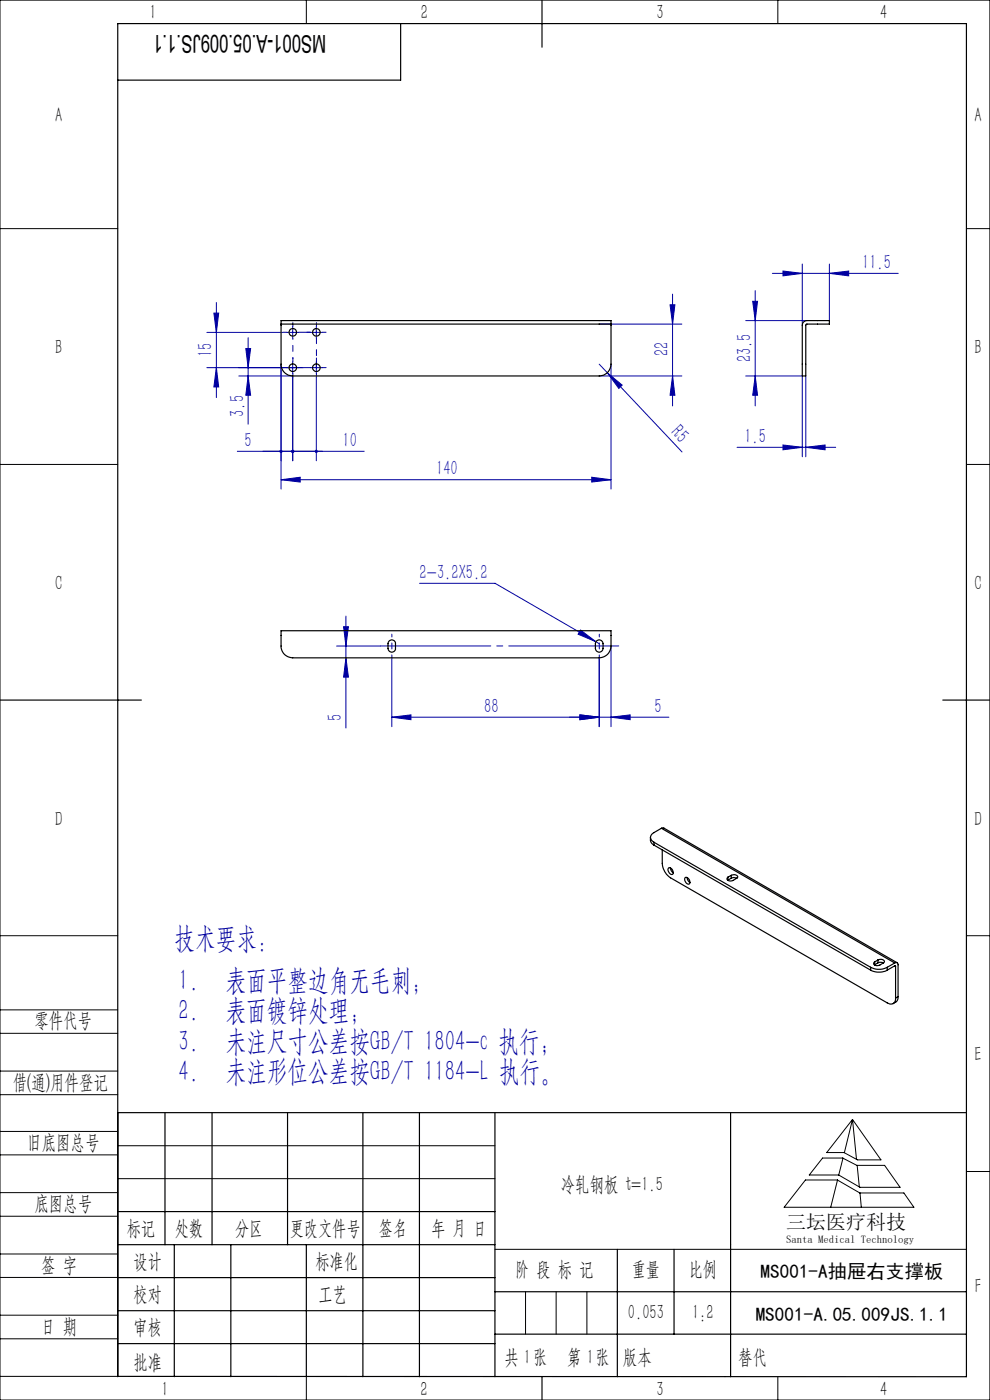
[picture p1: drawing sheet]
<svg xmlns="http://www.w3.org/2000/svg" width="210mm" height="297mm" viewBox="0 0 210 297" stroke-linecap="round" stroke-linejoin="round" font-family="sans-serif">
<g fill="none" stroke="#0000a0" stroke-width=".21">
<path d="M163.8 58h26.7M166.1 57.5l4.1 .5-4.1 .5zM170.2 56v13M175.9 58l4.1-.5v1zM175.9 56v12M43.9 70.5h16.1M43.9 78h20.5M45.4 66.4h1l-.5 4.1zM45.9 78l.5 4.1h-1zM45.9 64.2v20.1M50.7 79.8h11.4M52.1 73.9h1.1l-.6 4.1z"/>
<path d="M52.6 79.8l.6 4.1h-1.1zM52.6 71.6v18.4M59.6 77.3v26.4M60.9 70.5h2.5M62.1 69.2v2.6M62.1 76.8v2.5M65.9 70.5h2.5M65.9 78h2.5M67.1 69.2v2.6M67.1 76.8v2.5M127.1 79.8h17.5M127.1 68.8h17.5"/>
<path d="M127.1 77.3l17.6 18.6M128.8 79.1l3.2 2.6-.7 .7zM129.6 77.3v26.4M142.1 64.7h1.1l-.5 4.1zM142.7 79.8l.5 4.1h-1.1zM142.7 62.4v23.7M158.2 79.8h12v17.1M158.2 68h13M159.7 63.9h1l-.5 4.1zM160.2 79.8l.5 4.1h-1zM160.2 61.7v24.4M170.9 79.8v17.1"/>
<path d="M50.3 95.7h27M62.1 80v17.8M67.1 80v17.8M156.4 94.9h20.9M166.1 94.4l4.1 .5-4.1 .5zM170.9 94.9l4.1-.5v1zM59.6 101.8l4.1-.6v1.1zM59.6 101.8h70M125.5 101.2l4.1 .6-4.1 .5zM71.4 137.1h9.4M72.9 133h1l-.5 4.1zM73.4 130.7v23.7"/>
<path d="M73.4 139.6l.5 4h-1zM83.1 139.6v14.6M89 123.8h16l21.4 12.3M123.2 133.7l3.2 2.4-3.8-1.6zM126.4 136.1l.7 .5M127.1 139.6v14.6M129.6 137.1v17.1M83.1 152.1l4.1-.4v1zM83.1 152.1h58.8M123 151.7l4.1 .4-4.1 .6zM129.6 152.1l4.1-.4v1z"/>
</g>
<g fill="none" stroke="#0000a0" stroke-width=".21" stroke-dasharray="30.5 1.3 1.3 1.3">
<path d="M60.9 78h-.8M60.9 70.5h-.8M62.1 76.7v-.8M62.1 79.2v.8M62.1 69.2v-.8M63.4 78h.8M63.4 70.5h2.4M65.9 70.5h-.8M65.9 78h-1.5M67.1 69.2v-.8M67.1 76.7v-.8M67.1 79.2v.8"/>
<path d="M68.4 70.5h.8M68.4 78h.8"/>
</g>
<path d="M67.1 71.7v6.2" fill="none" stroke="#0000a0" stroke-width=".21" stroke-dasharray="30.5 1.3 1.3 1.3" stroke-dashoffset="29.3"/>
<path d="M62.1 71.7v4.4" fill="none" stroke="#0000a0" stroke-width=".21" stroke-dasharray="30.5 1.3 1.3 1.3" stroke-dashoffset="30.2"/>
<path d="M83.1 134.5v5M127.1 134.5v5" fill="none" stroke="#0000a0" stroke-width=".21" stroke-dasharray="30.5 1.3 1.3 1.3" stroke-dashoffset="29.9"/>
<g fill="none" stroke="#000" stroke-width=".21">
<path d="M0 0h210v297h-210zM65 0v5M165 0v5M0 48.5h25M205 48.5h5M0 98.5h25M205 98.5h5M0 198.5h25M205 198.5h5M0 214.2h25M0 219.2h25M0 232.2h25"/>
<path d="M0 227.2h25M25 236v56h-25M180.8 237.5l6.1 8.6h-5l-2.9-1.6h-3.6zM180.8 237.5l-1.7 7M180.8 237.5l.9 8.5M0 245h25M0 240h25M0 258h25M0 253h25M25 243.1h80M25 250h80M170.9 250.3h6.7l4.8 2.8h9.3l2.2 3h-27.6z"/>
<path d="M174.5 245.7h4.3l3 1.5h5.8l3.3 4.7h-8.5l-4.5-2.6h-6.2zM177.7 250.3l-1.5 5.8M178.8 245.7l-.9 3.6M181.8 247.2l.5 4.6M182.4 253.1l.3 3M205 248.5h5M0 271h25M0 266h25M0 279h25M105 265h100M111.5 274v9M118 274v9"/>
<path d="M124.5 274v9M0 284h25M65 292.1v4.9M153.7 292h.1M165 292v5"/>
</g>
<g fill="none" stroke="#000" stroke-width=".25">
<path d="M85 5v12h-60M115 0v10M0 148.5h30M200 148.5h10M25 236h180M35 236v28.1M45 236v28.1M61 236v28.1M77 236v56.1M89 236v56.1M105 236v56.1M155 236v56.1"/>
<path d="M25 257h80M25 264.1h80M25 271h80M25 278.1h80M37 264.1v28M49 264.1v28M65 264.1v28M105 274h100M131 265v27.1M143 265v18M25 292l180 .1v-287.1h-180v287.1M25 285h80"/>
<path d="M105 283h100M115 292v5"/>
</g>
<path d="M80.8 137h50.4" fill="none" stroke="#0000a0" stroke-width=".21" stroke-dasharray="30.5 1.3 1.3 1.3" stroke-dashoffset="7.1"/>
<g fill="#0000a0">
<path d="M128.8 79.1l3.2 2.6-.7 .7z"/>
<path d="M72.9 133h1l-.5 4.1zM73.4 139.6l.5 4h-1z"/>
<path d="M170.9 94.9l4.1-.5v1zM166.1 94.4l4.1 .5-4.1 .5z"/>
<path d="M61.8 95.5v.2h.3h-.3a.33 .33 0 0 0 .4 .4 .33 .33 0 0 0 .2-.6 .33 .33 0 0 0-.6 0zM59.4 95.5a.34 .34 0 0 0 .1 .6 .34 .34 0 0 0 .4-.4h-.3h.3a.33 .33 0 0 0-.2-.3 .33 .33 0 0 0-.3 .1zM123 151.7l4.1 .4-4.1 .6zM83.1 152.1l4.1-.4v1z"/>
<path d="M61.9 95.5a.34 .34 0 0 0 .1 .6 .34 .34 0 0 0 .4-.4h-.3h.3a.33 .33 0 0 0-.2-.3 .33 .33 0 0 0-.3 .1zM66.9 95.5l-.1 .2h.3h-.3a.34 .34 0 0 0 .4 .4 .34 .34 0 0 0 .2-.5 .34 .34 0 0 0-.5-.1zM59.6 101.8l4.1-.6v1.1zM125.5 101.2l4.1 .6-4.1 .5zM123.2 133.7l-.6 .8 3.8 1.6z"/>
<path d="M123 151.7l4.1 .4-4.1 .6zM129.6 152.1l4.1-.4v1z"/>
<path d="M52.1 73.9h1.1l-.6 4.1zM52.6 79.8l.6 4.1h-1.1zM45.4 66.4h1l-.5 4.1zM45.9 78l.5 4.1h-1zM142.1 64.7h1.1l-.5 4.1zM142.7 79.8l.5 4.1h-1.1z"/>
<path d="M159.7 63.9h1l-.5 4.1zM160.2 79.8l.5 4.1h-1z"/>
<path d="M166.1 57.5l4.1 .5-4.1 .5zM175.9 58l4.1-.5v1z"/>
</g>
<g fill="none" stroke="#000" stroke-width=".25">
<path d="M59.6 68.8h70M59.6 68.8v-.8h70v.8M59.6 68.8v8.5a2.47 2.47 0 0 0 2.5 2.5h65a2.53 2.53 0 0 0 2.5-2.5v-8.5M170.5 68.3l.5-.3h4.9v.8l-4.9 .1-.1 10.9h-.7v-10.8zM59.6 133.8h70v3.3a2.53 2.53 0 0 1-2.5 2.5h-65a2.47 2.47 0 0 1-2.5-2.5zM82.5 136a.79 .79 0 0 1 .9-.2 .79 .79 0 0 1 .5 .8v.9a.79 .79 0 0 1-.8 .9 .79 .79 0 0 1-.8-.9v-.9zM126.6 135.9a.83 .83 0 0 1 1.3 .7v.9a.81 .81 0 0 1-.8 .9 .81 .81 0 0 1-.8-.9v-1.2zM138 177.7l.1 .9 .6 .7M138.7 178.7l46 26.5M138.7 178.7v.6M138.7 179.3l46 26.5M140.3 175.7l-1.6 .9a1.08 1.08 0 0 0-.7 1.1 1.08 1.08 0 0 0 .7 1"/>
<path d="M140.3 175.7h.5l49.5 28.6M140.3 175.7l49.5 28.6M140.5 180.3v2.9a3.9 3.9 0 0 0 1.7 3l46 26.6a1.06 1.06 0 0 0 1.3 .1 1.06 1.06 0 0 0 .5-1.2M141.9 184.1a.95 .95 0 0 1 .8 1.4 .92 .92 0 0 1-.8-1.4zM142.2 184.1l.2 .6 .4 .5M145.4 186.1a.95 .95 0 0 1 .8 1.4 .92 .92 0 0 1-.8-1.4zM145.8 186.2a1.16 1.16 0 0 0 .6 1M154.4 186.7h.1M154.4 186.1v.6M155.1 185.7a.82 .82 0 0 1 1.4 .5l-1 .6a.8 .8 0 0 1-1.3-.5l.2-.2M155.1 186.3l.5-.1 .7 .1M155.1 185.7l-.7 .4"/>
<path d="M155.1 185.7v.6M155.1 186.3l-.7 .4M184.7 205.2a3.9 3.9 0 0 0 3.5 0M184.7 205.8a3.9 3.9 0 0 0 3.5 0M184.7 205.2v.6M185.5 204.7h.1M185.5 204.1v.6M186.2 203.7a.82 .82 0 0 1 1.4 .4l-.9 .6a.88 .88 0 0 1-1.4-.3l.2-.3M186.2 204.3l.7-.2 .5 .2M186.2 203.7l-.7 .4M186.2 203.7v.6M186.2 204.3l-.7 .4"/>
<path d="M188.2 205.2v.6M189.8 204.3a.43 .43 0 0 1 .5-.1 .43 .43 0 0 1 .2 .5v6.7M189.8 204.9l.2 .1M189.8 204.3l-1.6 .9M189.8 204.9l-1.6 .9M190 205v6.7M190.5 211.4l-.2 .9-.8 .6M190.5 211.4l-.5 .3"/>
<circle cx="62.1" cy="78" r=".8"/>
<circle cx="62.1" cy="70.5" r=".8"/>
<circle cx="67.1" cy="78" r=".8"/>
<circle cx="67.1" cy="70.5" r=".8"/>
</g>
<g font-size="6.3" fill="#0000a0">
<text x="37" y="201">技术要求：</text>
<text x="37.9" y="209.9">1.</text>
<text x="47.9" y="209.9">表面平整边角无毛刺；</text>
<text x="37.9" y="216.4">2.</text>
<text x="47.9" y="216.4">表面镀锌处理；</text>
<text x="37.9" y="222.9">3.</text>
<text x="47.9" y="222.9">未注尺寸公差按GB/T 1804-c 执行；</text>
<text x="37.9" y="229.4">4.</text>
<text x="47.9" y="229.4">未注形位公差按GB/T 1184-L 执行。</text>
</g>
<text font-size="5.2" x="69.2" y="7.3" transform="rotate(-180 69.2 7.3)">MS001-A.05.009JS.1.1</text>
<g font-size="4.4" fill="#010000">
<text x="31.7" y="4.1">1</text>
<text x="89.2" y="4.1">2</text>
<text x="139.2" y="4.1">3</text>
<text x="186.7" y="4.1">4</text>
<text x="156.6" y="289.5">替代</text>
</g>
<g font-size="4.4">
<text x="11.7" y="25.9">A</text>
<text x="206.7" y="25.9">A</text>
<text x="11.7" y="75.1">B</text>
<text x="206.7" y="75.1">B</text>
<text x="11.7" y="125.1">C</text>
<text x="206.7" y="125.1">C</text>
<text x="11.7" y="175.1">D</text>
<text x="206.7" y="175.1">D</text>
<text x="7.3" y="217.9">零件代号</text>
<text x="206.7" y="225.1">E</text>
<text x="2.7" y="231">借(通)用件登记</text>
<text x="5.8" y="243.7">旧底图总号</text>
<text x="7.3" y="256.8">底图总号</text>
<text x="119" y="252.6">冷轧钢板 t=1.5</text>
<text x="26.9" y="261.9">标记</text>
<text x="37.1" y="261.9">处数</text>
<text x="49.9" y="261.9">分区</text>
<text x="61.5" y="261.9">更改文件号</text>
<text x="80.4" y="261.9">签名</text>
<text x="91.5" y="261.9">年 月 日</text>
<text x="8.7" y="269.8">签 字</text>
<text x="28.3" y="268.9">设计</text>
<text x="66.9" y="268.9">标准化</text>
<text x="109.3" y="270.8">阶 段 标 记</text>
<text x="134" y="270.8">重量</text>
<text x="146.1" y="270.8">比例</text>
<text x="206.8" y="274.4">F</text>
<text x="28.3" y="276">校对</text>
<text x="67.6" y="276">工艺</text>
<text x="133.2" y="279.8">0.053</text>
<text x="146.8" y="279.8">1:2</text>
<text x="8.7" y="282.9">日 期</text>
<text x="28.3" y="283">审核</text>
<text x="28.3" y="290.4">批准</text>
<text x="107" y="289.5">共 张</text>
<text x="111.1" y="289.5">1</text>
<text x="120.3" y="289.5">第 张</text>
<text x="124.5" y="289.5">1</text>
<text x="132.1" y="289.5">版本</text>
<text x="34.2" y="296.2">1</text>
<text x="89.2" y="296.1">2</text>
<text x="139.2" y="296.1">3</text>
<text x="186.7" y="296.1">4</text>
</g>
<g font-size="4.4" fill="#0000a0">
<text x="182.9" y="57.1">11.5</text>
<text x="45" y="75.8" transform="rotate(-90 45 75.8)">15</text>
<text x="141.8" y="75.6" transform="rotate(-90 141.8 75.6)">22</text>
<text x="159.3" y="76.9" transform="rotate(-90 159.3 76.9)">23.5</text>
<text x="51.8" y="88.4" transform="rotate(-90 51.8 88.4)">3.5</text>
<text x="51.9" y="94.9">5</text>
<text x="72.7" y="94.9">10</text>
<text x="142.2" y="91.9" transform="rotate(47 142.2 91.9)">R5</text>
<text x="157.9" y="94">1.5</text>
<text x="92.5" y="100.9">140</text>
<text x="89" y="122.9">2-3.2X5.2</text>
<text x="72.5" y="152.9" transform="rotate(-90 72.5 152.9)">5</text>
<text x="102.7" y="151.3">88</text>
<text x="138.9" y="151.3">5</text>
</g>
<text font-size="4.2" x="166.8" y="260.7">三坛医疗科技</text>
<g font-size="4.1">
<text x="161.3" y="271.1">MS001-A抽屉右支撑板</text>
<text x="160.3" y="280.2">MS001-A.05.009JS.1.1</text>
</g>
<text font-size="2.3" x="166.8" y="263.6">Santa Medical Technology</text>
</svg>
